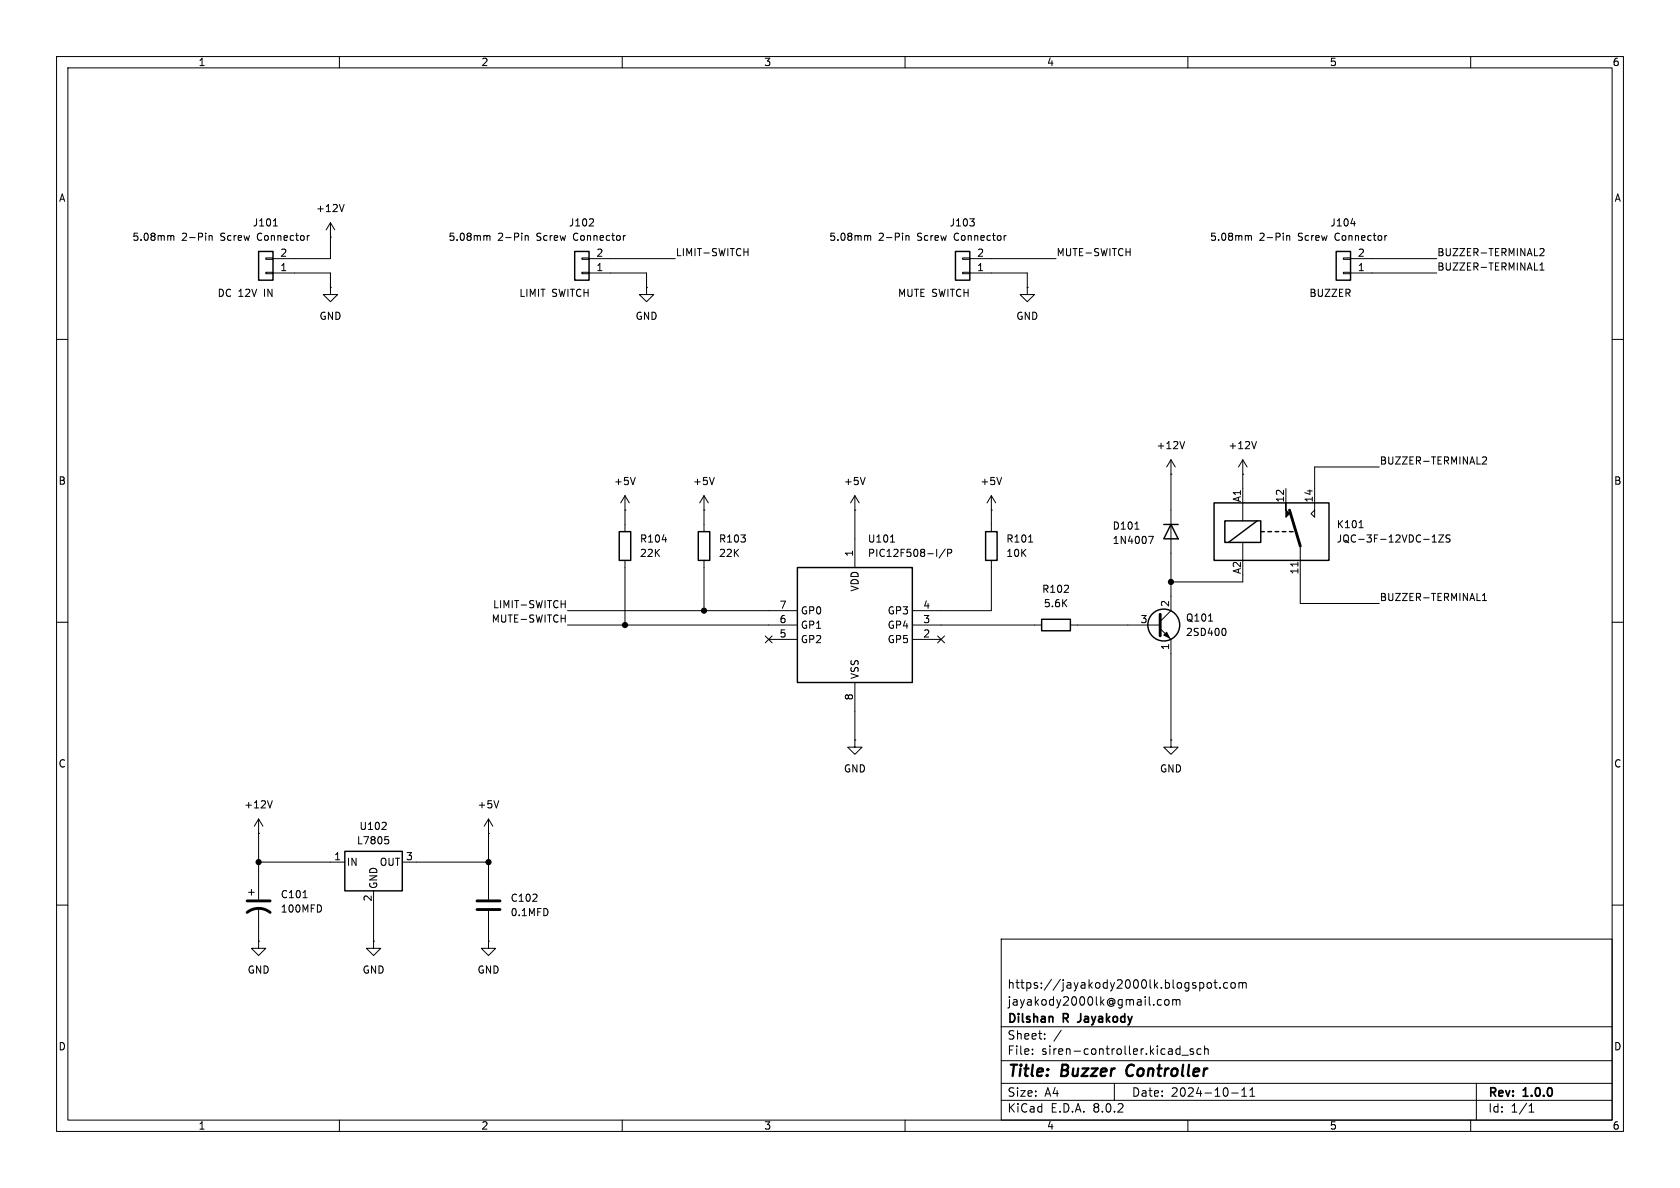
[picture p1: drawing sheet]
<svg xmlns="http://www.w3.org/2000/svg" width="297mm" height="210mm" viewBox="0 0 297 210" stroke-linecap="round" stroke-linejoin="round" font-family="sans-serif">
<g fill="none" stroke="#000" stroke-width=".18">
<path d="M10 10h277v190h-277zM12 12h273v186h-273zM60 10v2M110 10v2M160 10v2M210 10v2M260 10v2M48.3 39.9h.7M58.4 39.4v6.3h-10.1M58.4 39.4l-.7 1.2M58.4 39.4l.8 1.2M60.8 36.1l-.4 1.3"/>
<path d="M104.8 38.7l.1 .2v.3l-.8 .7h.8M171.4 38.7h.8l-.4 .5M172.1 39.2l.1 .2-.1 .5M238.8 39.5h.8M10 60h2M30.2 41.8l.2-.2 .3 .1v.8M37 41.8l.2-.2 .3 .1v.8M37 41.6v.9M47 45.6h1.3v.2h-1.3zM47 48.1h1.3v.3h-1.3zM48.3 48.3h10.1v2.5M54.7 41.6l-.3 .1"/>
<path d="M58.4 41.9h.1M58.4 50.8v1.3h1.3l-1.3 1.2-1.3-1.2h1.3M58.4 50.8h.1M86.1 41.8l.2-.2 .3 .1v.8M92.8 41.8l.2-.2 .3 .1 .1 .8M92.8 41.6v.9M102.9 45.6h1.2v.2h-1.2zM102.9 48.1h1.2v.3h-1.2zM104.1 48.3h10.2v2.5M104.1 45.7h15.3M110.6 41.6l-.3 .1M114.3 50.8v1.3h1.3l-1.3 1.2-1.3-1.2h1.3"/>
<path d="M114.3 50.8h.1M131.5 44.5h.7M132.2 43.9v1.3M153.4 41.8l.2-.2 .3 .1v.8M160.2 41.8l.1-.2 .3 .1 .1 .8M160.2 41.6v.9M170.2 45.6h1.2v.2h-1.2zM170.2 48.1h1.2v.3h-1.2zM171.4 48.3h10.2v2.5M171.4 45.7h15.3M177.9 41.6l-.3 .1M181.6 50.8v1.3h1.3l-1.3 1.2-1.3-1.2h1.3"/>
<path d="M181.6 50.8h.1M199.1 44.5h.7M199.8 43.9v1.3M220.7 41.8l.2-.2 .3 .1v.8M227.5 41.8l.2-.2 .3 .1v.8M227.5 41.6v.9M237.5 45.6h1.3v.2h-1.3zM237.5 48.1h1.3v.3h-1.3zM238.8 48.3h15.2M238.8 45.7h15.2M245.2 41.6l-.3 .1M271.3 47.7h.6"/>
<path d="M272.2 44.1l.5-.2 .3 .4-.8 .9h.8M272.2 47.7h.8M272.2 46.8l.4-.3v1.2M285 60h2M209.4 78l-.4 1.3M222.1 78l-.4 1.3M110.5 90.2h.1M110.5 87.6v6.4M110.5 99.1v11.4M110.5 87.6l-.8 1.3M110.5 87.6l.8 1.3M112.3 84.4l-.4 1.3"/>
<path d="M117.1 95.4h.8M124.5 90.2h.1M124.5 87.6v6.4M124.5 99.1v8.9M124.5 87.6l-.8 1.3M124.5 87.6l.7 1.3M126.3 84.4l-.4 1.3M151.1 90.2h.1M151.1 87.6l-.7 1.3M151.1 87.6v12.7M151.1 87.6l.8 1.3M152.9 84.4l-.4 1.3"/>
<path d="M157.4 95.8h.8M165.6 97.1v1.3M167.1 97l-1.1 1.7M167.5 97.8l.6-.1 .2-.2-.1-.3-.7-.1v1.3M175.3 90.2h.1M175.3 87.6l-.8 1.3M175.3 87.6v6.4M175.3 99.1v8.9h-14M175.3 87.6l.7 1.3M177.1 84.4l-.4 1.3M181.8 95.8h.8M200.6 93.5h.8"/>
<path d="M203.1 94.8h.8l-.5 1.3M207 83.8h.1M207 81.3v26.7l-1.9 1.9M207 81.3l-.8 1.3M207 81.3l.8 1.3M219.7 83.8h.1M219.7 81.3v10.8M219.7 95.9v3.2M219.7 81.3l-.8 1.3M219.7 81.3l.8 1.3M227.3 86.4v2.5M229.5 99.4v.7"/>
<path d="M229.9 96.5v10.2h13.9M240.3 93.3h.7M243.8 82.6h-11.4v8.8l-.6-.6 .6-.6M253.2 95.8h.7M253.2 94.9l.4-.3v1.2M254.4 94.6h.8l-.8 1.2h.8M256.3 94.6h-.4l-.2 .1v.3l.5 .3 .1 .3-.2 .2h-.5M262.1 80.9l.5-.1 .2 .3-.8 .9h.8M10 110h2M99.2 106.8h.7M99.2 109.3h.7M99.9 106.2v1.2"/>
<path d="M99.9 108.7v1.3M100.3 110.5h40.7M100.3 108h40.7M135.3 112.4l1.2 1.2M135.9 113h5.1M136.5 112.4l-1.2 1.2M161.3 110.5h22.8M161.3 113h5.1M165.8 112.4l1.2 1.2M167 112.4l-1.2 1.2M189.2 110.5h15.9M205.1 111.1l1.9 1.9v17.8"/>
<path d="M213.7 109.8h.7M216.4 111.1a.79 .79 0 0 1 0 1.2M219.7 101.6v1.3h-12.7M261.1 106.2h.6M262.1 106.2h.7M262.1 105.3l.3-.4v1.3M285 110h2M151.1 130.8v1.3h1.3l-1.3 1.3-1.2-1.3h1.2M151.1 130.8h.1M151.1 120.7v10.1M207 130.8v1.3h1.3l-1.3 1.3-1.3-1.3h1.3M207 130.8h.1"/>
<path d="M10 160h2M43.9 157.7h1.1M44.4 157.2v1M45.7 147.3h.1M45.7 144.8l-.7 1.3M45.7 144.8v14.2M45.7 144.8l.8 1.3M45.7 152.4h15.3M48.1 141.5l-.4 1.3M53.6 158.7h.7M66 157.5v8.9M67.5 146.6h.8"/>
<path d="M68.1 147.9h.6M68.2 148.4h.3l.2 .2-.1 .5-.4 .1M68.2 145.5v.4M71.1 152.4h15.3M86.4 147.3h.1M86.4 144.8v14.2M86.4 144.8l-.8 1.3M86.4 144.8l.7 1.3M88.2 141.5l-.4 1.3M285 160h2M45.7 166.4v1.2h1.3l-1.3 1.3-1.3-1.3h1.3M45.7 166.4h.1"/>
<path d="M45.7 160.5v5.9M66 166.4v1.2h1.3l-1.3 1.3-1.2-1.3h1.2M66 166.4h.1M86.4 166.4v1.2h1.2l-1.2 1.3-1.3-1.3h1.3M86.4 166.4h.1M86.4 161v5.4M177 166h108v32h-108zM204.6 177.4l.3 .3 .4-.1M205.3 176.8l-.4-.1-.3 .3M206 176.8l.2-.1 .4 .1 .1 .6-.2 .2-.3 .1-.2-.1zM207.3 176.8l.4-.1 .3 .2M207.3 176.7v1"/>
<path d="M208 176.9l.2-.2 .3 .1 .1 .9M208 176.9v.8M212.2 173.7l.5 .1 .1 .2-.1 .6-.5 .1M213.5 173.8l.2-.1 .4 .1 .1 .6-.2 .2-.3 .1-.2-.1zM214.6 173.7h.6M214.8 173.2v1.3l.4 .2M215.7 174.6v.1M217 173.8l-.4-.1-.3 .3v.4l.2 .2h.5M217.7 173.8l.4-.1 .3 .3v.4l-.3 .3-.4-.1-.1-.2v-.4zM219 173.8l.5-.1 .2 .2M219 173.7v1M219.7 173.9l.2-.2 .3 .1 .1 .9"/>
<path d="M219.7 173.9v.8M60 198v2M110 198v2M160 198v2M177 194.5h108M177 191.5h108M177 187.5h108M177 181.5h108M182.5 186.3v.1M182.5 185.5v.1M184.7 183.6v.1M184.7 182.8v.1"/>
<path d="M187.6 182.1l-1.3 2M197 191.5v3M208.2 185.4l.4 .1M208.6 184.9v1.5M208.6 186.3l-.4 .1M209 186.5h1.1M210 198v2M211 185.5l-.4-.1-.2 .2 .1 .2 .5 .2v.3h-.6M212.3 185.5l-.4-.1-.3 .3v.4l.1 .2h.6M213 185.5l.2-.1 .3 .1 .1 .9M213 184.9v1.5M217.7 193.2h1.2"/>
<path d="M219.5 193.8h.9M219.5 192.7l.5-.4v1.5M221 193.8h.8M221 192.7l.4-.4v1.5M260 198v2M261 191.5v6.5M270.3 196.6h.9M270.3 195.5l.4-.4v1.5"/>
</g>
<path d="M199.4 188.5a1.27 1.27 0 0 0 0 1.6" fill="none" stroke="#000" stroke-width=".4"/>
<path d="M190.5 180.7h.1" fill="none" stroke="#000" stroke-width=".3"/>
<path d="M228 90.2l1.9 6.3M205.1 108.6v3.8M43.7 159.3h4.1M84.3 159.3h4.1M43.7 161.3a3.3 3.3 0 0 1 4.1 0M84.3 160.8h4.1" fill="none" stroke="#000" stroke-width=".51"/>
<g fill="none" stroke="#000" stroke-width=".25">
<path d="M45.7 44.5h2.6v5h-2.6zM101.6 44.5h2.5v5h-2.5zM168.9 44.5h2.5v5h-2.5zM236.2 44.5h2.6v5h-2.6zM109.5 94h2v5.1h-2zM123.4 94h2.1v5.1h-2.1zM174.2 94h2.1v5.1h-2.1zM205.7 92.7h2.6M207 92.7l1.3 2.6h-2.6zM214.6 88.9h20.3v10.2h-20.3zM216.5 92.1h6.4v3.8h-6.4zM222.2 92.1l-5 3.8"/>
<path d="M222.9 94h.6M224.2 94h.6M225.4 94h.7M226.7 94h.6M228 94h.6M141 100.3h20.3v20.4h-20.3zM184.1 109.5h5.1v2h-5.1zM61 150.5h10.1v7h-10.1z"/>
<circle cx="205.7" cy="110.5" r="2.82"/>
</g>
<g fill="#000" stroke="#000" stroke-width=".18">
<path d="M227.3 88.9v1.3l.7 .6-.7 .6zM205.7 112.3l.5-.5 .6 1z"/>
<circle cx="110.5" cy="110.5" r=".46"/>
<circle cx="124.5" cy="108" r=".46"/>
<circle cx="207" cy="102.9" r=".46"/>
<circle cx="45.7" cy="152.4" r=".46"/>
<circle cx="86.4" cy="152.4" r=".46"/>
</g>
<g font-size="2.8">
<text x="178" y="190.9">Title:</text>
<text x="187.7" y="190.9">Buzzer</text>
<text x="200" y="190.9">Controller</text>
</g>
<g font-size="2.1">
<text x="178" y="178">jayakody2000lk@gmail.com</text>
<text x="178" y="175">https://jayakody2000lk.blogspot.com</text>
<text x="178" y="184">Sheet:</text>
<text x="178" y="181.2">Dilshan</text>
<text x="188" y="181.2">R</text>
<text x="191.3" y="181.2">Jayakody</text>
<text x="178" y="186.7">File:</text>
<text x="184.1" y="186.7">siren-controller.kicad_sch</text>
<text x="178" y="196.9">KiCad</text>
<text x="178" y="194.1">Size:</text>
<text x="184.7" y="194.1">A4</text>
<text x="185.7" y="196.9">E.D.A.</text>
<text x="193.3" y="196.9">8.0.2</text>
<text x="200" y="194.1">Date:</text>
<text x="207" y="194.1">2024-10-11</text>
<text x="263" y="194.3">Rev:</text>
<text x="263" y="196.9">Id:</text>
<text x="267.1" y="196.9">1/1</text>
<text x="269.4" y="194.3">1.0.0</text>
</g>
<g font-size="1.8">
<text x="35" y="11.9">1</text>
<text x="85" y="11.9">2</text>
<text x="135" y="11.9">3</text>
<text x="185" y="11.9">4</text>
<text x="235" y="11.9">5</text>
<text x="285" y="11.9">6</text>
<text x="10.3" y="35.9">A</text>
<text x="285.3" y="35.9">A</text>
<text x="44.6" y="40.2">J101</text>
<text x="55.8" y="37.7">+12V</text>
<text x="100.5" y="40.2">J102</text>
<text x="167.8" y="40.2">J103</text>
<text x="235.1" y="40.2">J104</text>
<text x="23.3" y="42.8">5.08mm</text>
<text x="32.1" y="42.8">2-Pin</text>
<text x="39.1" y="42.8">Screw</text>
<text x="45.8" y="42.8">Connector</text>
<text x="49.5" y="45.5">2</text>
<text x="79.2" y="42.8">5.08mm</text>
<text x="88" y="42.8">2-Pin</text>
<text x="95" y="42.8">Screw</text>
<text x="101.6" y="42.8">Connector</text>
<text x="105.3" y="45.5">2</text>
<text x="119.4" y="45.4">LIMIT-SWITCH</text>
<text x="146.5" y="42.8">5.08mm</text>
<text x="155.3" y="42.8">2-Pin</text>
<text x="162.3" y="42.8">Screw</text>
<text x="169" y="42.8">Connector</text>
<text x="172.6" y="45.5">2</text>
<text x="186.7" y="45.4">MUTE-SWITCH</text>
<text x="213.8" y="42.8">5.08mm</text>
<text x="222.6" y="42.8">2-Pin</text>
<text x="229.6" y="42.8">Screw</text>
<text x="236.3" y="42.8">Connector</text>
<text x="240" y="45.5">2</text>
<text x="254" y="45.4">BUZZER-TERMINAL2</text>
<text x="254" y="47.9">BUZZER-TERMINAL1</text>
<text x="38.4" y="52.7">DC 12V</text>
<text x="46.8" y="52.7">IN</text>
<text x="49.5" y="48">1</text>
<text x="91.7" y="52.7">LIMIT</text>
<text x="97.5" y="52.7">SWITCH</text>
<text x="105.3" y="48">1</text>
<text x="158.6" y="52.7">MUTE SWITCH</text>
<text x="172.6" y="48">1</text>
<text x="231.4" y="52.7">BUZZER</text>
<text x="240" y="48">1</text>
<text x="56.4" y="56.7">GND</text>
<text x="112.3" y="56.7">GND</text>
<text x="179.6" y="56.7">GND</text>
<text x="204.4" y="79.6">+12V</text>
<text x="217.1" y="79.6">+12V</text>
<text x="243.8" y="82.2">BUZZER-TERMINAL2</text>
<text x="10.3" y="85.9">B</text>
<text x="108.5" y="86">+5V</text>
<text x="122.4" y="86">+5V</text>
<text x="149.1" y="86">+5V</text>
<text x="173.2" y="86">+5V</text>
<text x="219.5" y="88.9" transform="rotate(-90 219.5 88.9)">A1</text>
<text x="227.1" y="88.9" transform="rotate(-90 227.1 88.9)">12</text>
<text x="232.2" y="88.9" transform="rotate(-90 232.2 88.9)">14</text>
<text x="285.3" y="85.9">B</text>
<text x="196.6" y="93.8">D101</text>
<text x="236.2" y="93.6">K101</text>
<text x="113" y="96.1">R104</text>
<text x="113" y="98.7">22K</text>
<text x="127" y="96.1">R103</text>
<text x="127" y="98.7">22K</text>
<text x="150.9" y="98.5" transform="rotate(-90 150.9 98.5)">1</text>
<text x="153.3" y="96.1">U101</text>
<text x="153.3" y="98.7">PIC12F508-I/P</text>
<text x="177.8" y="96.1">R101</text>
<text x="177.8" y="98.7">10K</text>
<text x="196.6" y="96.4">1N4007</text>
<text x="219.5" y="101.6" transform="rotate(-90 219.5 101.6)">A2</text>
<text x="229.6" y="101.6" transform="rotate(-90 229.6 101.6)">11</text>
<text x="236.2" y="96.1">JQC-3F-12VDC-1ZS</text>
<text x="87.1" y="107.6">LIMIT-SWITCH</text>
<text x="137.7" y="107.7">7</text>
<text x="152" y="104.7" transform="rotate(-90 152 104.7)">VDD</text>
<text x="163.1" y="107.7">4</text>
<text x="184.1" y="105">R102</text>
<text x="184.4" y="107.5">5.6K</text>
<text x="206.8" y="107.4" transform="rotate(-90 206.8 107.4)">2</text>
<text x="243.8" y="106.3">BUZZER-TERMINAL1</text>
<text x="86.8" y="110.1">MUTE-SWITCH</text>
<text x="137.7" y="112.8">5</text>
<text x="137.7" y="110.2">6</text>
<text x="141.5" y="113.9">GP2</text>
<text x="141.5" y="111.4">GP1</text>
<text x="141.5" y="108.8">GP0</text>
<text x="156.8" y="113.9">GP5</text>
<text x="156.8" y="111.4">GP4</text>
<text x="156.8" y="108.8">GP3</text>
<text x="163.1" y="112.8">2</text>
<text x="163.1" y="110.2">3</text>
<text x="201.5" y="110.2">3</text>
<text x="209.6" y="112.6">2SD400</text>
<text x="209.6" y="110.1">Q101</text>
<text x="206.8" y="115" transform="rotate(-90 206.8 115)">1</text>
<text x="150.9" y="123.9" transform="rotate(-90 150.9 123.9)">8</text>
<text x="152" y="120.1" transform="rotate(-90 152 120.1)">VSS</text>
<text x="10.3" y="135.9">C</text>
<text x="149.1" y="136.8">GND</text>
<text x="205" y="136.8">GND</text>
<text x="285.3" y="135.9">C</text>
<text x="43.1" y="143.1">+12V</text>
<text x="84.3" y="143.1">+5V</text>
<text x="63" y="149.5">L7805</text>
<text x="63.5" y="146.9">U102</text>
<text x="59" y="152.1">1</text>
<text x="61.2" y="153.3">IN</text>
<text x="67" y="153.3">OUT</text>
<text x="71.7" y="152.1">3</text>
<text x="49.5" y="159">C101</text>
<text x="49.5" y="161.5">100MFD</text>
<text x="65.8" y="159.5" transform="rotate(-90 65.8 159.5)">2</text>
<text x="66.9" y="157.2" transform="rotate(-90 66.9 157.2)">GND</text>
<text x="90.2" y="159.6">C102</text>
<text x="90.2" y="162.2">0.1MFD</text>
<text x="43.7" y="172.3">GND</text>
<text x="64" y="172.3">GND</text>
<text x="84.3" y="172.3">GND</text>
<text x="10.3" y="185.9">D</text>
<text x="285.3" y="185.9">D</text>
<text x="35" y="199.9">1</text>
<text x="85" y="199.9">2</text>
<text x="135" y="199.9">3</text>
<text x="185" y="199.9">4</text>
<text x="235" y="199.9">5</text>
<text x="285" y="199.9">6</text>
</g>
</svg>
